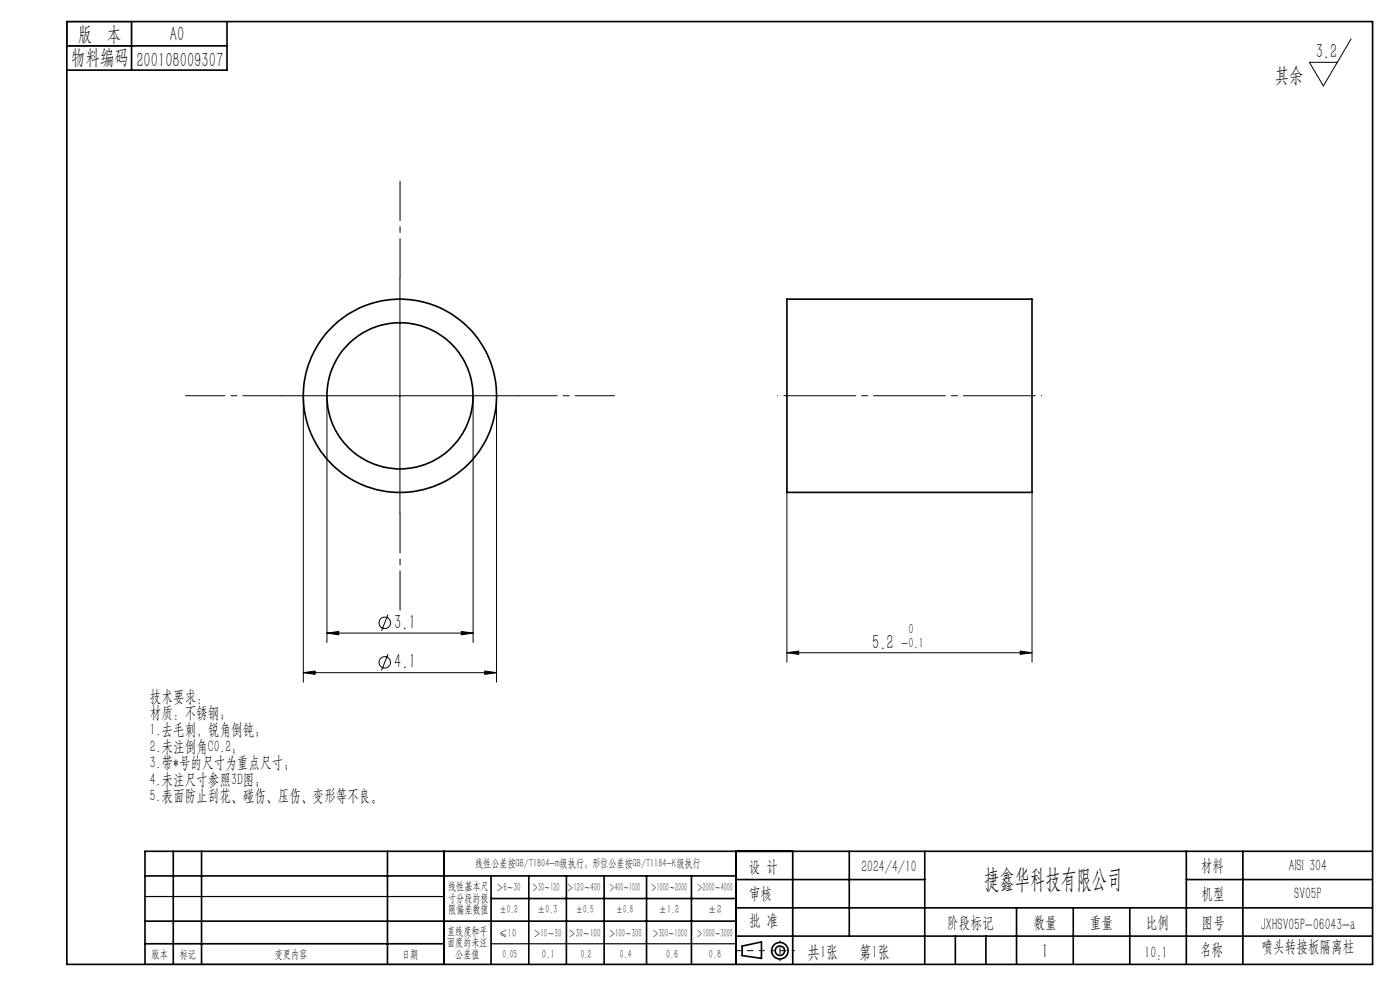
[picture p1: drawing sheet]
<svg xmlns="http://www.w3.org/2000/svg" width="297mm" height="210mm" viewBox="0 0 297 210" stroke-linecap="round" stroke-linejoin="round" font-family="sans-serif">
<g fill="none" stroke="#000" stroke-width=".21">
<path d="M286.6 8.2l-5.9 10-2.9-5h5.9M84.8 59v50M59.9 84h50M64.3 84v60.7M69.4 84v52.3M100.4 84v52.3M105.3 84v60.7M166.9 104.4v36.1M218.9 104.4v36.1M69.4 134.3l2.5-.4v.7zM69.4 134.3h31M82.3 130.4l-1.4 3.4"/>
<path d="M82.3 138.8l-1.4 3.4M97.9 133.9l2.5 .4-2.5 .3zM166.9 138.5l2.5-.4v.7zM166.9 138.5h52M216.4 138.1l2.5 .4-2.5 .3zM64.3 142.7l2.6-.4v.7zM64.3 142.7h41M102.8 142.3l2.5 .4-2.5 .3z"/>
<circle cx="81.6" cy="132.1" r="1.21"/>
<circle cx="81.6" cy="140.5" r="1.21"/>
</g>
<g fill="none" stroke="#000" stroke-width=".35">
<path d="M14.2 4.6h277v200h-277zM14.2 9.7h34M27.9 4.6v10.3M48.2 4.6v10.3h-34M166.9 63.5h52v40.9h-52zM30.8 195.4h125.4M30.8 185.8h125.4M36.8 180.6v24M42.8 180.6v24M82.2 180.6v24M94.2 180.6v24M104.2 185.8v18.8"/>
<path d="M104.2 190.6h52M112.2 185.8v18.8M120.2 185.8v18.8M128.2 185.8v18.8M137.2 185.8v18.8M146.7 185.8v18.8M156.2 180.6v24M156.2 186.6h40M156.2 198.6h135M156.2 192.6h135M168.2 180.6v24M180.2 180.6v18"/>
<path d="M196.2 180.6v24M202.7 198.6v6M209.2 198.6v6M215.7 192.6v12M227.7 192.6v12M239.7 192.6v12M251.7 186.6h39.5M251.7 180.6v24M263.7 180.6v24M291.2 180.6h-260.4v24M30.8 200.2h63.4M157.4 200.7l4.1-.9v3.5l-4.1-.6z"/>
<circle cx="84.9" cy="84" r="15.5"/>
<circle cx="84.9" cy="84" r="20.5"/>
<circle cx="165.5" cy="201.7" r="1.74"/>
<circle cx="165.5" cy="201.7" r="1"/>
</g>
<path d="M84.9 58.9v-20.5M59.9 83.9h-20.5M109.9 83.9h20.5M84.9 108.9v20.5" fill="none" stroke="#000" stroke-width=".21" stroke-dasharray="15.2 1.3 1.3 1.3" stroke-dashoffset="6.9"/>
<path d="M165 83.9h56" fill="none" stroke="#000" stroke-width=".21" stroke-dasharray="15.2 1.3 1.3 1.3" stroke-dashoffset="-1.3"/>
<path d="M162.1 201.7h-6" fill="none" stroke="#000" stroke-width=".21" stroke-dasharray="15.2 1.3 1.3 1.3" stroke-dashoffset="14.1"/>
<path d="M168.5 201.7h-4.8" fill="none" stroke="#000" stroke-width=".21" stroke-dasharray="15.2 1.3 1.3 1.3" stroke-dashoffset="14.7"/>
<path d="M165.5 199.6v4.2" fill="none" stroke="#000" stroke-width=".21" stroke-dasharray="15.2 1.3 1.3 1.3" stroke-dashoffset="15"/>
<path d="M14.2 4.6h13.7v5.1h-13.7zM30.8 190.2h63.4M30.8 204.6h63.4M104.2 200.2h52" fill="none" stroke="#000" stroke-width=".25"/>
<path d="M69.4 134.3l2.5-.4v.7zM97.9 133.9l2.5 .4-2.5 .3zM64.3 142.7l2.6-.4v.7zM102.8 142.3l2.5 .4-2.5 .3zM166.9 138.5l2.5-.4v.7zM216.4 138.1l2.5 .4-2.5 .3z" fill="#000"/>
<text font-size="5.6" x="208.8" y="188.3">捷鑫华科技有限公司</text>
<g font-size="4.4">
<text x="16.5" y="8.6">版 本</text>
<text x="36.1" y="8.6">A0</text>
<text x="15.1" y="13.7">物料编码</text>
<text x="28.9" y="14.2">200108009307</text>
<text x="270.4" y="17.3">其余</text>
<text x="279.1" y="12.3">3.2</text>
<text x="83.6" y="133.4">3.1</text>
<text x="185" y="137.6">5.2</text>
<text x="83.6" y="141.8">4.1</text>
<text x="221" y="203.2">1</text>
</g>
<g font-size="3.8">
<text x="171.3" y="203.2">共1张</text>
<text x="182.3" y="203.2">第1张</text>
</g>
<g font-size="3.5">
<text x="31.8" y="148.8">技术要求：</text>
<text x="31.8" y="152.4">材质：不锈钢；</text>
<text x="31.8" y="155.9">1.去毛刺，锐角倒钝；</text>
<text x="31.8" y="159.4">2.未注倒角C0.2；</text>
<text x="31.8" y="163">3.带*号的尺寸为重点尺寸；</text>
<text x="31.8" y="166.5">4.未注尺寸参照3D图；</text>
<text x="31.8" y="170">5.表面防止刮花、碰伤、压伤、变形等不良。</text>
<text x="158.9" y="184.9">设 计</text>
<text x="182.7" y="184.9">2024/4/10</text>
<text x="254.7" y="184.7">材料</text>
<text x="273.4" y="184.7">AISI 304</text>
<text x="158.9" y="190.8">审核</text>
<text x="254.9" y="190.7">机型</text>
<text x="274.6" y="190.8">SV05P</text>
<text x="158.9" y="196.5">批 准</text>
<text x="200.9" y="196.9">阶段标记</text>
<text x="219.3" y="196.9">数量</text>
<text x="231.2" y="196.9">重量</text>
<text x="243.1" y="196.9">比例</text>
<text x="254.9" y="196.9">图号</text>
<text x="267.4" y="197.3">JXHSV05P-06043-a</text>
<text x="242.8" y="203.2">10:1</text>
<text x="254.5" y="202.5">名称</text>
<text x="267.6" y="201.8">喷头转接板隔离柱</text>
</g>
<g font-size="3.1">
<text x="191.2" y="137.6">-0.1</text>
<text x="192.7" y="134.4">0</text>
</g>
<g font-size="2.5">
<text x="100.8" y="184">线性公差按GB/T1804-m级执行；形位公差按GB/T1184-K级执行</text>
<text x="95.1" y="188.8">线性基本尺</text>
<text x="95.1" y="191.3">寸分段的极</text>
<text x="105.3" y="189.1">＞6～30</text>
<text x="112.9" y="189.1">＞30～120</text>
<text x="120.2" y="188.9">＞120～400</text>
<text x="129.2" y="188.9">＞400～1000</text>
<text x="138.1" y="189.1">＞1000～2000</text>
<text x="147.8" y="189.1">＞2000～4000</text>
<text x="95.1" y="193.8">限偏差数值</text>
<text x="105.9" y="193.8">±0.2</text>
<text x="114.1" y="193.8">±0.3</text>
<text x="122.2" y="193.8">±0.5</text>
<text x="130.7" y="193.8">±0.8</text>
<text x="139.8" y="193.8">±1.2</text>
<text x="150.2" y="193.8">±2</text>
<text x="32.2" y="203.2">版本</text>
<text x="38.1" y="203.2">标记</text>
<text x="58.3" y="203.2">变更内容</text>
<text x="85.3" y="203.2">日期</text>
<text x="94.8" y="198.3">直线度和平</text>
<text x="94.8" y="200.7">面度的未注</text>
<text x="96.6" y="203.2">公差值</text>
<text x="105.9" y="198.7">≤10</text>
<text x="106.6" y="203.2">0.05</text>
<text x="113.2" y="198.7">＞10～30</text>
<text x="115" y="203.2">0.1</text>
<text x="120.6" y="198.7">＞30～100</text>
<text x="123.2" y="203.2">0.2</text>
<text x="129.1" y="198.7">＞100～300</text>
<text x="131.5" y="203.2">0.4</text>
<text x="138.4" y="198.7">＞300～1000</text>
<text x="141.3" y="203.2">0.6</text>
<text x="147.8" y="198.7">＞1000～3000</text>
<text x="150.4" y="203.2">0.8</text>
</g>
</svg>
